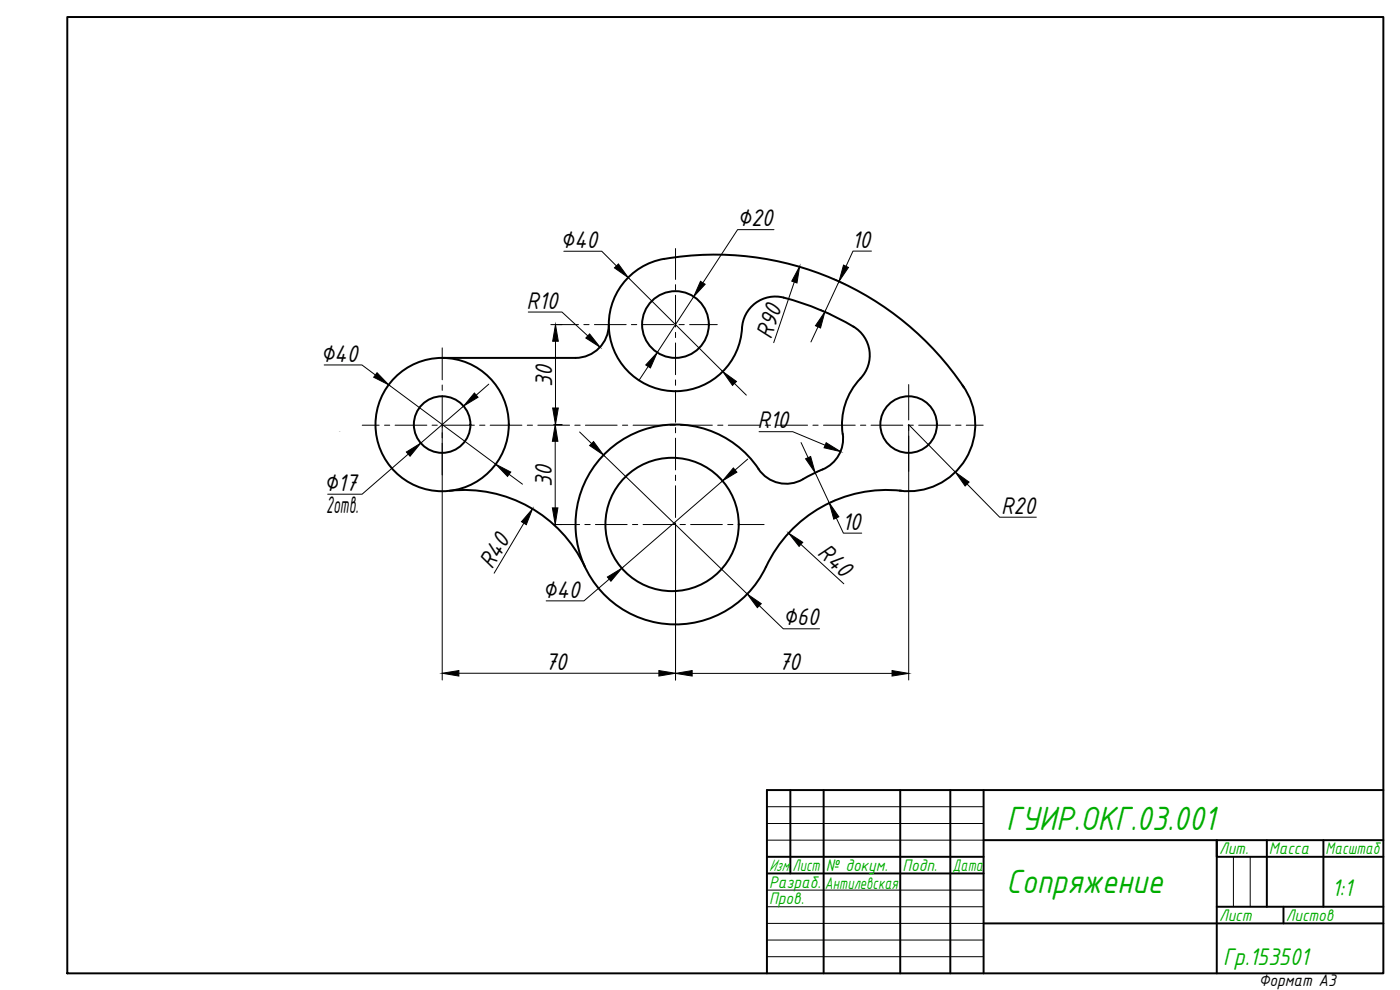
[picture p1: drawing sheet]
<svg xmlns="http://www.w3.org/2000/svg" width="420mm" height="297mm" viewBox="0 0 420 297" stroke-linecap="round" stroke-linejoin="round" font-family="sans-serif">
<!-- layer: 0 -->
<g fill="none" stroke="#000" stroke-width=".59">
<path d="M20.2 5.1h395v286.9h-395zM199.3 77.7a90 90 0 0 1 90 38.6M199.3 77.7a20 20 0 0 0-16.5 21.6 20 20 0 0 0 20.4 18.1 20 20 0 0 0 19.5-19.1M182.7 97.4a10 10 0 0 1-10 10h-40M256.1 98a10.2 10.2 0 0 1 1.2 16.6 20 20 0 0 0-4.4 15.6M256.3 98.1a74.8 74.8 0 0 0-22.9-9.1 10 10 0 0 0-10.7 9.6M288.9 115.6a20 20 0 0 1 1 22.1 20 20 0 0 1-19.9 9.5M252.9 130.2a10.3 10.3 0 0 1-7.5 11.3l-1.5 .7a19.3 19.3 0 0 1-7.4 2.9 9.9 9.9 0 0 1-8.9-4.4 30 30 0 0 0-45.8-4.9 30 30 0 0 0 3.5 46 30 30 0 0 0 44.6-11.7 40 40 0 0 1 40.6-22.8M134.9 147.3a40 40 0 0 1 40.6 22.8M237.2 237.1v25M247.2 237.1v54.9M270.2 237.1v54.9"/>
<path d="M285.2 237.1v54.9M295.2 237.1v54.9M415.2 237.1h-185v54.9M230.2 257.1h65M295.2 252.1h120M380.2 252.1v20M397.2 252.1v20M415.2 257.1h-50v-5v39.9M230.2 262.1h65M295.2 277.1h120M365.2 272.1h50M385.2 272.1v5"/>
<circle cx="202.7" cy="97.4" r="10"/>
<circle cx="132.7" cy="127.4" r="20"/>
<circle cx="132.7" cy="127.4" r="8.5"/>
<circle cx="272.7" cy="127.4" r="8.5"/>
<circle cx="201.7" cy="157.4" r="20"/>
</g>
<path d="M230.2 242h65M230.2 247.1h65M230.2 252.1h65M370.2 257.1v15M375.2 257.1v15M230.2 267.1h65M230.2 272.1h65M230.2 277.1h65M230.2 282.1h65M230.2 287h65" fill="none" stroke="#000" stroke-width=".3"/>
<g fill="none" stroke="#000" stroke-width=".3">
<path d="M202.7 74.6v9.2M165.3 97.4h8.3M175.2 97.4h1.6M178.4 97.4h9.5M189.5 97.4h1.6M192.7 97.4h9.5M202.7 85.4v1.6M202.7 88.6v9.5M202.7 99.7v1.6M203.8 97.4h1.6M207 97.4h8.3M132.7 104.4v9.5"/>
<path d="M132.7 115.5v1.6M132.7 118.7v9.5M202.7 102.9v9.5M202.7 114v1.6M202.7 117.2v9.5M272.7 115.4v10.6M108.7 127.6h5.1M115.4 127.6h1.6M118.6 127.6h9.5M129.7 127.6h1.5M132.7 129.8v1.6M132.7 133v9.5"/>
<path d="M132.8 127.6h9.6M143.9 127.6h1.6M147.1 127.6h9.5M158.2 127.6h1.6M161.4 127.6h9.5M172.5 127.6h1.6M175.7 127.6h9.5M186.8 127.6h1.6M190 127.6h9.5M201.1 127.6h1.6M202.7 128.3v1.6M202.7 131.5v9.5"/>
<path d="M204.3 127.6h9.5M215.4 127.6h1.6M218.6 127.6h9.5M229.7 127.6h1.6M232.8 127.6h9.6M244 127.6h1.5M247.1 127.6h9.6M258.2 127.6h1.6M261.4 127.6h9.5M272.5 127.6h1.6M272.7 127.6v1.6M272.7 130.8v10.6"/>
<path d="M275.7 127.6h9.5M286.8 127.6h1.6M290 127.6h5.1M166.2 157.4h7.7M175.5 157.4h1.6M178.7 157.4h9.5M189.8 157.4h1.6M193 157.4h9.5M202.7 142.6v1.6M202.7 145.7v9.6M202.7 156.9v1.5M204.1 157.4h1.6"/>
<path d="M207.3 157.4h9.5M218.4 157.4h1.6M221.6 157.4h7.7M202.7 160v9.5M202.7 171.1v1.6M202.7 174.3v9.5M202.7 185.4v1.6M202.7 188.6v9.3"/>
</g>
<g fill="none" stroke="#000" stroke-width=".3">
<path d="M169.2 75.4h11.4l4.4 4.4M232.3 68.9h-10.9l-10.5 16M261.5 75.3h-5.5l-2.1 4.6M158.5 93.6h10.2l7.7 7.2M166.6 97.4h2.1M188.6 83.3l28.3 28.2M208.2 89l-11 16.8M238.4 84.6l-6.2 18.2M245.5 98.1l-2.1 4.5M246.2 92.9l3.2 1.5M250.4 83.8l3.2 1.4M251.8 84.4l-4.2 9.1"/>
<path d="M97.3 109.5h11.3l4 3M116.7 115.5l32.1 23.8M146.7 115.3l-3.8 3.3M166.7 102.4v20M194.5 110l-2.7 4.1M220.4 115l3.6 3.6M122.5 136.3l-13.8 12h-10.4M132.7 127.4v76.6M139.1 121.8l-12.8 11.2M166.2 127.4h2.5M166.6 132.4v20M173.9 129.6l3.6 3.5"/>
<path d="M181.1 136.6l43.2 41.7M224.4 137.7l-3.8 3.3M227.8 129.5h10.1l9.8 4.1M240.4 132.8l2.1 4.5M152.8 142.3l4 3M157.2 157l-8.9 15M166.2 157.4h2.4M202.7 157.4v46.6M216.8 144.3l-30.2 26.2M244.6 141.8l4.3 9.1M246.5 141l-2.3 1.1M250.7 150.1l-2.3 1"/>
<path d="M251 155.4l2.1 4.6h5.5M286.7 141.7l-14-14.3v76.6M290.2 145.2l9.8 10h11M182.8 173.8l-7.5 6.5h-11.4M240.4 163.4l12.8 11.8M227.9 181.7l7.2 7h10.9M137.7 202h60M207.7 202h60"/>
</g>
<g fill="#000" stroke="#000" stroke-width=".3">
<path d="M184.4 80.4l1.2-1.2 3 4.1zM253.2 79.5l1.4 .7-2.8 4.2zM210.2 84.4l1.4 .9-3.4 3.7zM240 79.9l-.8 5-1.6-.5zM247.6 93.5l-1.3 4.9-1.6-.7zM113.2 111.8l3.5 3.7-4.6-2.3zM142.4 117.9l1.1 1.3-4.4 2.6zM166.7 97.4l.9 5h-1.7zM177 100.2l3.1 4-4.3-2.8zM197.2 105.8l-2 4.6-1.4-.9zM216.9 111.5l4.1 3-1.2 1.1zM122 135.6l4.3-2.6-3.2 3.9z"/>
<path d="M166.6 127.4l.8 5h-1.6zM165.9 122.4h1.7l-.9 5zM177 133.7l1.1-1.2 3 4.1zM241.8 137.7l1.5-.7 1.3 4.8zM247.9 132.8l4.4 2.7-5-1.1zM148.8 139.3l4.5 2.3-1 1.3zM159.8 152.7l-1.9 4.7-1.4-.9zM165.8 152.4h1.6l-.8 5zM220.1 140.4l1 1.3-4.3 2.6zM248.9 150.9l2.9 4.2-1.6 .7zM286.7 141.7l4.1 2.9-1.2 1.2zM182.3 173.1l4.3-2.6-3.3 3.9z"/>
<path d="M236.7 160l4.2 2.7-1.1 1.2zM224.3 178.3l4.2 2.8-1.2 1.2zM132.7 202l5-.8v1.6zM197.7 201.2l5 .8-5 .8zM202.7 202l5-.8v1.6zM267.7 201.2l5 .8-5 .8z"/>
</g>
<g font-size="10.9" fill="#00ad00">
<text x="302" y="249.1">ГУИР.ОКГ.03.001</text>
<text x="302" y="268">Сопряжение</text>
</g>
<g font-size="7.8">
<text x="221.2" y="67.9">∅20</text>
<text x="168.1" y="74.4">∅40</text>
<text x="255.6" y="74.3">10</text>
<text x="158" y="92.7">R10</text>
<text x="231.4" y="102.1" transform="rotate(-71 231.4 102.1)">R90</text>
<text x="96.1" y="108.5">∅40</text>
<text x="165.7" y="116.1" transform="rotate(-90 165.7 116.1)">30</text>
<text x="227.3" y="128.5">R10</text>
<text x="97.2" y="147.2">∅17</text>
<text x="165.6" y="146.1" transform="rotate(-90 165.6 146.1)">30</text>
<text x="97.9" y="153.8">2отв.</text>
<text x="300.5" y="154.2">R20</text>
<text x="252.7" y="158.9">10</text>
<text x="245.1" y="166.3" transform="rotate(43 245.1 166.3)">R40</text>
<text x="147.7" y="171.1" transform="rotate(-59 147.7 171.1)">R40</text>
<text x="162.8" y="179.3">∅40</text>
<text x="234.9" y="187.6">∅60</text>
<text x="163.6" y="200.9">70</text>
<text x="233.6" y="200.9">70</text>
</g>
<g font-size="7.8" fill="#00ad00">
<text x="399.7" y="268.8">1:1</text>
<text x="367.1" y="289.7">Гр.153501</text>
</g>
<g font-size="5.4" fill="#00ad00">
<text x="365.8" y="256.4">Лит.</text>
<text x="380.8" y="256.4">Масса</text>
<text x="397.8" y="256.4">Масштаб</text>
<text x="230.8" y="261.4">Изм.</text>
<text x="237.9" y="261.4">Лист</text>
<text x="247.9" y="261.4">№ докум.</text>
<text x="270.8" y="261.4">Подп.</text>
<text x="285.8" y="261.4">Дата</text>
<text x="230.8" y="266.3">Разраб.</text>
<text x="247.5" y="266.7">Антилевская</text>
<text x="230.8" y="271.3">Пров.</text>
<text x="365.8" y="276.4">Лист</text>
<text x="385.9" y="276.4">Листов</text>
</g>
<text font-size="5.4" x="377.8" y="295.8">Формат А3</text>
<text font-size=".4" x="102.2" y="129.2" transform="rotate(180 102.2 129.2)">dcd</text>
</svg>
